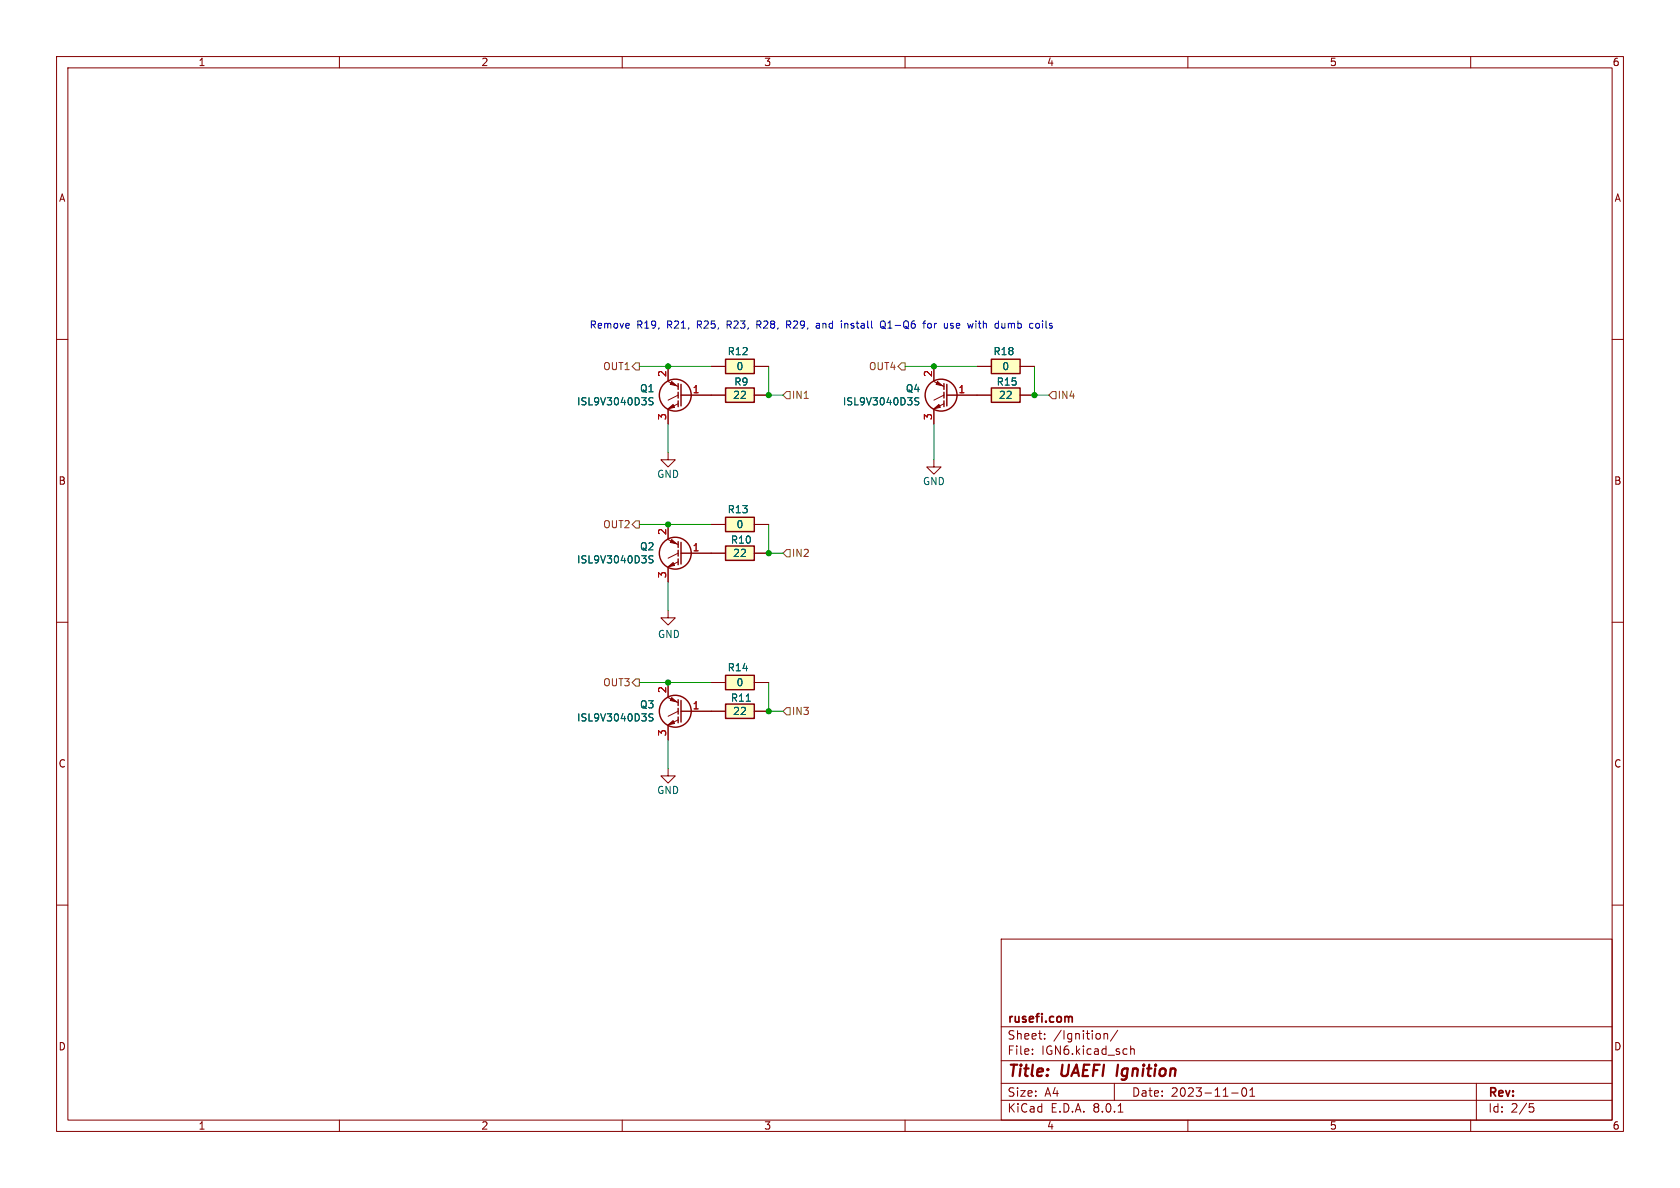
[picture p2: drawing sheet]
<svg xmlns="http://www.w3.org/2000/svg" width="297mm" height="210mm" viewBox="0 0 297 210" stroke-linecap="round" stroke-linejoin="round" font-family="sans-serif">
<g fill="none" stroke="#840000" stroke-width=".18">
<path d="M10 10h277v190h-277zM12 12h273v186h-273zM60 10v2M110 10v2M160 10v2M210 10v2M260 10v2M10 60h2M285 60h2M10 110h2M285 110h2M10 160h2"/>
<path d="M285 160h2M177 166h108v32h-108zM60 198v2M110 198v2M160 198v2M177 194.5h108M177 191.5h108M177 187.5h108M177 181.5h108M182.5 186.3v.1M182.5 185.5v.1M184.7 183.6v.1"/>
<path d="M184.7 182.8v.1M195.2 182.7v1M195.2 182.8l.2-.1 .3 .1 .1 .9M197 191.5v3M197.6 182.1l-1.3 2M197.7 196.6h.8M199.9 184.9v1.5M199.9 185.5l.2-.1 .4 .1v.9M210 198v2M217.7 193.2h1.2M219.7 192.4l.2-.1a.81 .81 0 0 1 .6 .6 .81 .81 0 0 1-.3 .8l-.2 .1a.81 .81 0 0 1-.3-1.4zM221 193.8h.8"/>
<path d="M221 192.7l.4-.4v1.5M260 198v2M261 191.5v6.5M270.4 195.1h.7M270.5 195.7h.4l.3 .3-.2 .5-.5 .1"/>
</g>
<path d="M197.6 188.2l-.2 2" fill="none" stroke="#840000" stroke-width=".4"/>
<path d="M189.1 179.7l.4 .1 .1 .1v.8" fill="none" stroke="#840000" stroke-width=".3"/>
<path d="M175.3 68.6h5v2.5h-5z" fill="#ffffc2"/>
<g fill="none" stroke="#840000" stroke-width=".25">
<path d="M175.3 68.6h5v2.5h-5zM119.9 123.7v1M119.9 125.2v1M119.9 126.7v1.1M120.4 123.8v3.8"/>
<circle cx="119.4" cy="125.7" r="2.82"/>
</g>
<path d="M172.7 69.9h2.6M180.3 69.9h2.6M118.1 135.9v1.3h1.3l-1.3 1.2-1.3-1.2h1.3M118.1 123.3l1.8 .9M118.1 120.7v2.5M118.1 128.3v2.5M119.9 127.3l-1.8 .8M119.9 125.7l-1.8 .9M120.4 125.7h5.3" fill="none" stroke="#840000" stroke-width=".18"/>
<g fill="#840000" stroke="#840000" stroke-width=".18">
<path d="M118.1 128.1l.9-.7 .3 .5z"/>
<path d="M118.7 123.3l.9 .8-1.1-.3z"/>
</g>
<path d="M115.4 126.2h-.4l-.2 .1v.4l.5 .2 .1 .3-.2 .3-.5-.1" fill="none" stroke="#006464" stroke-width=".18"/>
<path d="M128.3 119.4h5v2.5h-5z" fill="#ffffc2"/>
<path d="M128.3 119.4h5v2.5h-5z" fill="none" stroke="#840000" stroke-width=".25"/>
<path d="M118.1 108v1.2h1.3l-1.3 1.3-1.3-1.3h1.3M125.7 120.7h2.6M133.3 120.7h2.6" fill="none" stroke="#840000" stroke-width=".18"/>
<path d="M128.3 124.5h5v2.5h-5z" fill="#ffffc2"/>
<path d="M128.3 124.5h5v2.5h-5z" fill="none" stroke="#840000" stroke-width=".25"/>
<path d="M125.7 125.7h2.6M133.3 125.7h2.6" fill="none" stroke="#840000" stroke-width=".18"/>
<path d="M131.9 124h.8" fill="none" stroke="#006464" stroke-width=".18"/>
<path d="M128.3 91.4h5v2.6h-5z" fill="#ffffc2"/>
<g fill="none" stroke="#840000" stroke-width=".25">
<path d="M119.9 95.8v1M119.9 97.3v1M119.9 98.8v1M120.4 95.9v3.8M128.3 91.4h5v2.6h-5z"/>
<circle cx="119.4" cy="97.8" r="2.82"/>
</g>
<path d="M118.1 95.4l1.8 .9M118.1 92.7v2.6M119.9 99.3l-1.8 .9M119.9 97.8l-1.8 .9M120.4 97.8h5.3M125.7 92.7h2.6M133.3 92.7h2.6M118.1 100.3v2.6" fill="none" stroke="#840000" stroke-width=".18"/>
<g fill="#840000" stroke="#840000" stroke-width=".18">
<path d="M118.1 100.2l.9-.8 .3 .5z"/>
<path d="M118.7 95.4l.9 .7-1.1-.2z"/>
</g>
<path d="M115.4 98.3l-.4-.1-.3 .3 .1 .3 .6 .2v.4l-.2 .1h-.5" fill="none" stroke="#006464" stroke-width=".18"/>
<path d="M128.3 96.5h5v2.6h-5z" fill="#ffffc2"/>
<g fill="none" stroke="#840000" stroke-width=".25">
<path d="M166.9 67.8v1M166.9 69.3v1.1M166.9 70.9v1M167.4 67.9v3.9M128.3 96.5h5v2.6h-5z"/>
<circle cx="166.4" cy="69.8" r="2.82"/>
</g>
<path d="M165.1 67.4l1.8 .9M165.1 64.8v2.5M165.1 72.4v2.5M166.9 71.4l-1.8 .9M166.9 69.9l-1.8 .8M167.4 69.9h5.3M125.7 97.8h2.6M133.3 97.8h2.6" fill="none" stroke="#840000" stroke-width=".18"/>
<g fill="#840000" stroke="#840000" stroke-width=".18">
<path d="M165.1 72.3l.9-.8 .2 .5z"/>
<path d="M165.7 67.4l.9 .8-1.1-.3z"/>
</g>
<path d="M162.4 70.4l-.4-.1-.3 .2 .1 .3 .6 .3v.4l-.2 .1-.5-.1" fill="none" stroke="#006464" stroke-width=".18"/>
<path d="M175.3 63.5h5v2.5h-5z" fill="#ffffc2"/>
<g fill="none" stroke="#840000" stroke-width=".25">
<path d="M119.9 67.8v1M119.9 69.3v1.1M119.9 70.9v1M120.4 67.9v3.9M175.3 63.5h5v2.5h-5z"/>
<circle cx="119.4" cy="69.8" r="2.82"/>
</g>
<path d="M118.1 67.4l1.8 .9M118.1 64.8v2.5M118.1 72.4v2.5M119.9 71.4l-1.8 .9M119.9 69.9l-1.8 .8M120.4 69.9h5.3M172.7 64.8h2.6M180.3 64.8h2.6M118.1 80v1.3h1.3l-1.3 1.3-1.3-1.3h1.3M165.1 81.3v1.3h1.3l-1.3 1.2-1.3-1.2h1.3" fill="none" stroke="#840000" stroke-width=".18"/>
<g fill="#840000" stroke="#840000" stroke-width=".18">
<path d="M118.1 72.3l.9-.8 .3 .5z"/>
<path d="M118.7 67.4l.9 .8-1.1-.3z"/>
</g>
<path d="M115.4 70.4l-.4-.1-.3 .2 .1 .3 .6 .3v.4l-.2 .1-.5-.1" fill="none" stroke="#006464" stroke-width=".18"/>
<path d="M128.3 68.6h5v2.5h-5z" fill="#ffffc2"/>
<path d="M128.3 68.6h5v2.5h-5z" fill="none" stroke="#840000" stroke-width=".25"/>
<path d="M125.7 69.9h2.6M133.3 69.9h2.6" fill="none" stroke="#840000" stroke-width=".18"/>
<path d="M128.3 63.5h5v2.5h-5z" fill="#ffffc2"/>
<path d="M128.3 63.5h5v2.5h-5z" fill="none" stroke="#840000" stroke-width=".25"/>
<g fill="none" stroke="#840000" stroke-width=".18">
<path d="M118.1 64.8v2.5M118.1 72.4v2.5M120.4 69.9h7.9M125.7 64.8h2.6M133.3 64.8h2.6M133.3 69.9h2.6M165.1 64.8v2.5M165.1 72.4v2.5M167.4 69.9h7.9M172.7 64.8h2.6M180.3 64.8h2.6M180.3 69.9h2.6"/>
<path d="M118.1 92.7v2.6M120.4 97.8h7.9M125.7 92.7h2.6M133.3 97.8h2.6M133.3 92.7h2.6M118.1 100.3v2.6M118.1 120.7v2.5M118.1 128.3v2.5M120.4 125.7h7.9M125.7 120.7h2.6M133.3 125.7h2.6M133.3 120.7h2.6"/>
</g>
<path d="M111.8 64.8l.6-.7h.6v1.3h-.6zM139.1 69.2h.6v1.3h-.6l-.7-.6zM159.4 64.1h.6v1.3h-.6l-.7-.6zM186.1 69.2h.6v1.3h-.6l-.7-.6zM112.4 92.1h.6v1.2h-.6l-.6-.6zM139.1 97.2h.6v1.2h-.6l-.7-.6zM112.4 120h.6v1.3h-.6l-.6-.6zM139.1 125.1h.6v1.3h-.6l-.7-.7z" fill="none" stroke="#725600" stroke-width=".18"/>
<g fill="none" stroke="#0000c2" stroke-width=".18">
<path d="M133.8 57.4h.5M134.3 56.7h-.5v1.3M139.1 57.4h.5M139.4 57.4l.4 .6M139.6 56.7h-.5v1.3M144.3 57.2h.5M144.9 57.5h-.4l-.2 .2 .2 .3 .4-.1M149.4 57.2v.8M149.5 57.2l-.1 .1M155.8 56.8l.1-.1a.43 .43 0 0 1 .6 .5v.4a.42 .42 0 0 1-.4 .4 .42 .42 0 0 1-.5-.4v-.4zM155.9 57.7l.7 .4M163.1 57.2h.5"/>
<path d="M163.6 56.7l-.3 .2v1.1M164.4 57.2h-.3l-.1 .2 .1 .5 .3 .1M168 57.9l.4 .1M168.4 57.2l-.4 .1 .1 .2 .3 .1M172.5 56.7v.2M172.5 57.2v.8M177.1 57.2l.1 .7 .3 .1 .2-.1M183.2 57.3l.3-.1 .3 .2-.2 .5-.3 .1-.1-.1"/>
</g>
<path d="M113 64.8h12.7M118.1 74.9v5.1M135.9 64.8v5.1h2.5M160 64.8h12.7M165.1 74.9v6.4M182.9 64.8v5.1h2.5M113 92.7h12.7M135.9 92.7v5.1h2.5M118.1 102.9v5.1M113 120.7h12.7M118.1 130.8v5.1M135.9 120.7v5h2.5" fill="none" stroke="#009600" stroke-width=".18"/>
<path d="M115.4 70.4l-.4-.1-.3 .2 .1 .3 .6 .3v.4l-.2 .1-.5-.1M162.4 70.4l-.4-.1-.3 .2 .1 .3 .6 .3v.4l-.2 .1-.5-.1M115.4 98.3l-.4-.1-.3 .3 .1 .3 .6 .2v.4l-.2 .1h-.5M115.4 126.2h-.4l-.2 .1v.4l.5 .2 .1 .3-.2 .3-.5-.1M131.9 124h.8" fill="none" stroke="#006464" stroke-width=".18"/>
<g fill="#009600" stroke="#009600" stroke-width=".18">
<circle cx="135.9" cy="69.9" r=".46"/>
<circle cx="118.1" cy="64.8" r=".46"/>
<circle cx="182.9" cy="69.9" r=".46"/>
<circle cx="165.1" cy="64.8" r=".46"/>
<circle cx="118.1" cy="92.7" r=".46"/>
<circle cx="118.1" cy="120.7" r=".46"/>
<circle cx="135.9" cy="125.7" r=".46"/>
<circle cx="135.9" cy="97.8" r=".46"/>
</g>
<g font-size="2.8" fill="#840000">
<text x="178" y="190.9">Title:</text>
<text x="187.7" y="190.9">UAEFI</text>
<text x="198.3" y="190.9">Ignition</text>
</g>
<g font-size="2.1" fill="#840000">
<text x="178" y="184">Sheet:</text>
<text x="178" y="181.2">rusefi.com</text>
<text x="186.2" y="184">/Ignition/</text>
<text x="178" y="186.7">File:</text>
<text x="184.1" y="186.7">IGN6.kicad_sch</text>
<text x="178" y="196.9">KiCad</text>
<text x="178" y="194.1">Size:</text>
<text x="184.7" y="194.1">A4</text>
<text x="185.7" y="196.9">E.D.A.</text>
<text x="193.3" y="196.9">8.0.1</text>
<text x="200" y="194.1">Date:</text>
<text x="207" y="194.1">2023-11-01</text>
<text x="263" y="194.3">Rev:</text>
<text x="263" y="196.9">Id:</text>
<text x="267.1" y="196.9">2/5</text>
</g>
<g font-size="1.8" fill="#840000">
<text x="35" y="11.9">1</text>
<text x="85" y="11.9">2</text>
<text x="135" y="11.9">3</text>
<text x="185" y="11.9">4</text>
<text x="235" y="11.9">5</text>
<text x="285" y="11.9">6</text>
<text x="10.3" y="35.9">A</text>
<text x="285.3" y="35.9">A</text>
<text x="10.3" y="85.9">B</text>
<text x="285.3" y="85.9">B</text>
<text x="10.3" y="135.9">C</text>
<text x="285.3" y="135.9">C</text>
<text x="10.3" y="185.9">D</text>
<text x="285.3" y="185.9">D</text>
<text x="35" y="199.9">1</text>
<text x="85" y="199.9">2</text>
<text x="135" y="199.9">3</text>
<text x="185" y="199.9">4</text>
<text x="235" y="199.9">5</text>
<text x="285" y="199.9">6</text>
</g>
<g font-size="1.8" fill="#0000c2">
<text x="104.1" y="58.2">Remove</text>
<text x="112.6" y="58.2">R19,</text>
<text x="118" y="58.2">R21,</text>
<text x="123.5" y="58.2">R25,</text>
<text x="129" y="58.2">R23,</text>
<text x="134.4" y="58.2">R28,</text>
<text x="139.9" y="58.2">R29,</text>
<text x="145.4" y="58.2">and</text>
<text x="150" y="58.2">install</text>
<text x="157.1" y="58.2">Q1-Q6</text>
<text x="165" y="58.2">for</text>
<text x="168.8" y="58.2">use</text>
<text x="173.2" y="58.2">with</text>
<text x="178.2" y="58.2">dumb</text>
<text x="184.5" y="58.2">coils</text>
</g>
<g font-size="1.8" fill="#725600">
<text x="106.5" y="65.6">OUT1</text>
<text x="153.5" y="65.6">OUT4</text>
<text x="139.9" y="70.7">IN1</text>
<text x="186.9" y="70.7">IN4</text>
<text x="106.5" y="93.6">OUT2</text>
<text x="139.9" y="98.7">IN2</text>
<text x="106.5" y="121.5">OUT3</text>
<text x="139.9" y="126.6">IN3</text>
</g>
<g font-size="1.8" fill="#006464">
<text x="128.5" y="63">R12</text>
<text x="130.1" y="65.6">0</text>
<text x="175.5" y="63">R18</text>
<text x="177.1" y="65.6">0</text>
<text x="101.9" y="71.9">ISL9V3040D3S</text>
<text x="113" y="69.5">Q1</text>
<text x="129.5" y="70.7">22</text>
<text x="129.7" y="68.4">R9</text>
<text x="148.9" y="71.9">ISL9V3040D3S</text>
<text x="160" y="69.5">Q4</text>
<text x="176.1" y="68.4">R15</text>
<text x="176.5" y="70.7">22</text>
<text x="116.1" y="84.7">GND</text>
<text x="163.1" y="86">GND</text>
<text x="128.5" y="90.9">R13</text>
<text x="130.1" y="93.6">0</text>
<text x="101.9" y="99.8">ISL9V3040D3S</text>
<text x="113" y="97.5">Q2</text>
<text x="129.1" y="96.3">R10</text>
<text x="129.5" y="98.7">22</text>
<text x="116.2" y="113">GND</text>
<text x="128.5" y="118.9">R14</text>
<text x="113" y="125.4">Q3</text>
<text x="129.1" y="124.2">R11</text>
<text x="130.1" y="121.5">0</text>
<text x="101.9" y="127.7">ISL9V3040D3S</text>
<text x="129.5" y="126.6">22</text>
<text x="116.1" y="140.6">GND</text>
</g>
<g font-size="1.8" fill="#a90000">
<text x="117.9" y="66.7" transform="rotate(-90 117.9 66.7)">2</text>
<text x="122.4" y="69.6">1</text>
<text x="164.8" y="66.7" transform="rotate(-90 164.8 66.7)">2</text>
<text x="169.3" y="69.6">1</text>
<text x="117.9" y="74.4" transform="rotate(-90 117.9 74.4)">3</text>
<text x="164.8" y="74.4" transform="rotate(-90 164.8 74.4)">3</text>
<text x="117.9" y="94.7" transform="rotate(-90 117.9 94.7)">2</text>
<text x="122.4" y="97.5">1</text>
<text x="117.9" y="102.3" transform="rotate(-90 117.9 102.3)">3</text>
<text x="117.9" y="122.6" transform="rotate(-90 117.9 122.6)">2</text>
<text x="122.4" y="125.5">1</text>
<text x="117.9" y="130.2" transform="rotate(-90 117.9 130.2)">3</text>
</g>
</svg>
